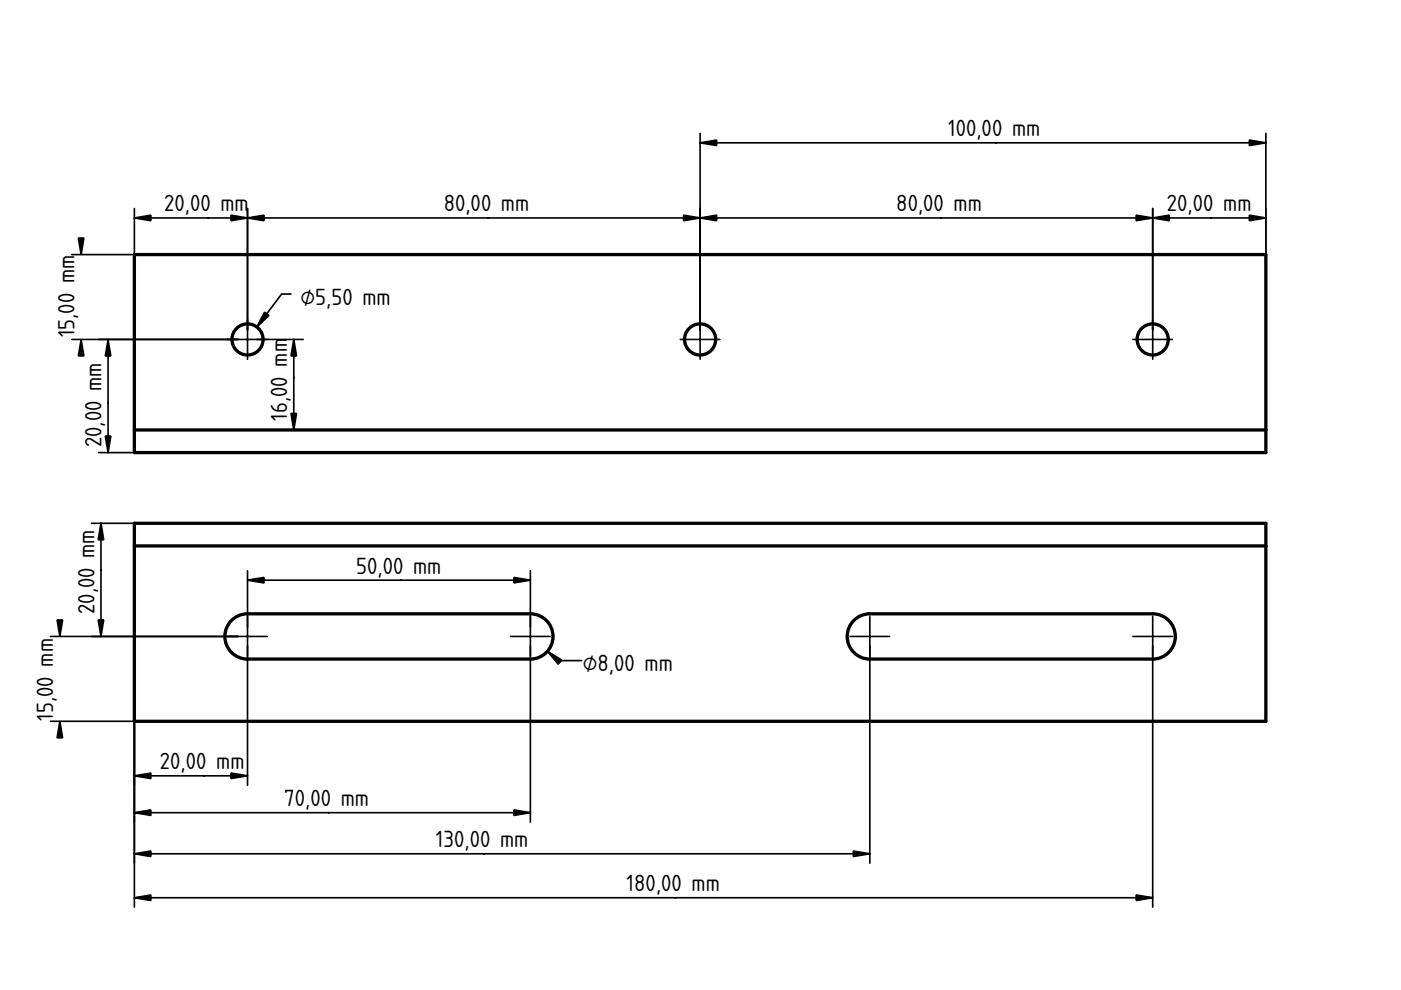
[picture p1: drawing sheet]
<svg xmlns="http://www.w3.org/2000/svg" width="297mm" height="210mm" viewBox="0 0 297 210" stroke-linecap="round" stroke-linejoin="round" font-family="sans-serif">
<path d="M148.4 75h.1" fill="none" stroke="#000" stroke-width=".21"/>
<path d="M28.5 54h239.9v37.2h-239.9z" fill-rule="evenodd" fill="#fff"/>
<path d="M148.4 75h.1" fill="none" stroke="#000" stroke-width=".21"/>
<g fill="#fff">
<path d="M28.5 91.2h239.9v4.8h-239.9z" fill-rule="evenodd"/>
<circle cx="244.4" cy="72" r="3.3"/>
<circle cx="52.5" cy="72" r="3.3"/>
<circle cx="148.4" cy="72" r="3.3"/>
</g>
<path d="M148.4 75h.1" fill="none" stroke="#000" stroke-width=".21"/>
<g fill="none" stroke="#000" stroke-width=".7">
<path d="M28.5 54h239.9v42h-239.9zM28.5 91.2h239.9"/>
<circle cx="52.5" cy="72" r="3.3"/>
<circle cx="148.4" cy="72" r="3.3"/>
<circle cx="244.4" cy="72" r="3.3"/>
</g>
<g fill="#000" stroke="#000" stroke-width=".35">
<path d="M148.4 30.3l3.5-.6v1.2zM264.9 29.7l3.5 .6-3.5 .6zM16.6 50.5h1.2l-.6 3.5zM28.5 46.2l3.5-.6v1.2zM49 45.6l3.5 .6-3.5 .6zM52.5 46.2l3.5-.6v1.2zM144.9 45.6l3.5 .6-3.5 .6zM148.4 46.2l3.5-.6v1.2zM240.9 45.6l3.5 .6-3.5 .6zM244.4 46.2l3.5-.6v1.2zM264.9 45.6l3.5 .6-3.5 .6zM17.2 72l.6 3.5h-1.2z"/>
<path d="M22.9 72l.6 3.5h-1.2zM56.1 66.2l.9 .7-2.5 2.4zM62.3 72l.6 3.5h-1.2zM22.3 92.5h1.2l-.6 3.5zM61.7 87.7h1.2l-.6 3.5z"/>
<path d="M52.5 67.8v8.4zM48.3 72h8.4z" fill-rule="evenodd"/>
<path d="M244.4 67.8v8.4zM240.2 72h8.4z" fill-rule="evenodd"/>
</g>
<path d="M148.4 67.8v8.4zM144.2 72h8.4z" fill-rule="evenodd" fill="#080808" stroke="#080808" stroke-width=".35"/>
<g fill="none" stroke="#000" stroke-width=".35">
<path d="M148.4 28.3v41.7M148.4 30.3h120M268.4 28.3v41.7M15.2 54h35.3M28.5 44.2v25.8M28.5 46.2h239.9M52.5 44.2v25.8M244.4 44.2v25.8M15.2 72h35.3M22.9 72v24M54.5 72h9.8M61.7 62.3h-2l-5.2 7"/>
<path d="M62.3 72v19.2M20.9 96h29.6M54.5 91.2h9.8"/>
</g>
<path d="M28.5 111h239.9v41.9h-239.9z" fill-rule="evenodd" fill="#fff"/>
<path d="M148.4 131.9h.1" fill="none" stroke="#000" stroke-width=".21"/>
<path d="M28.5 115.8h239.9v37.1h-239.9z" fill-rule="evenodd" fill="#fff"/>
<path d="M148.4 131.9h.1" fill="none" stroke="#000" stroke-width=".21"/>
<g fill="#fff">
<path d="M28.5 111h239.9v4.8h-239.9z" fill-rule="evenodd"/>
<path d="M48.8 131.9a4.8 4.8 0 0 1 3.7-1.8h60a4.8 4.8 0 0 1 4.7 4.8 4.8 4.8 0 0 1-4.7 4.8h-60a4.8 4.8 0 0 1-4.4-2.7 4.8 4.8 0 0 1 .7-5.1z" fill-rule="evenodd"/>
<path d="M180.8 131.9a4.8 4.8 0 0 1 3.6-1.8h60a4.8 4.8 0 0 1 4.8 4.8 4.8 4.8 0 0 1-4.8 4.8h-60a4.8 4.8 0 0 1-4.3-2.7 4.8 4.8 0 0 1 .7-5.1z" fill-rule="evenodd"/>
</g>
<path d="M28.5 111h239.9v41.9h-239.9zM28.5 115.8h239.9M48.8 131.9a4.8 4.8 0 0 1 3.7-1.8h60a4.8 4.8 0 0 1 4.7 4.8 4.8 4.8 0 0 1-4.7 4.8h-60a4.8 4.8 0 0 1-4.4-2.7 4.8 4.8 0 0 1 .7-5.1zM181.3 131.3a4.8 4.8 0 0 1 3.1-1.2h60a4.8 4.8 0 0 1 4.8 4.8 4.8 4.8 0 0 1-4.8 4.8h-60a4.8 4.8 0 0 1-4.5-3.1 4.8 4.8 0 0 1 1.4-5.3z" fill="none" stroke="#000" stroke-width=".7"/>
<g fill="#000" stroke="#000" stroke-width=".35">
<path d="M21.4 111l.6 3.5h-1.2zM12.1 131.4h1.2l-.6 3.5zM20.8 131.4h1.2l-.6 3.5zM52.5 123l3.5-.6v1.2zM109 122.4l3.5 .6-3.5 .6zM116.1 138.1l3 1.8-.8 .9zM12.7 152.9l.6 3.5h-1.2zM28.5 164.5l3.5-.6v1.2zM28.5 172.3l3.5-.6v1.2zM49 163.9l3.5 .6-3.5 .6zM109 171.7l3.5 .6-3.5 .6zM28.5 181l3.5-.6v1.2z"/>
<path d="M28.5 190.3l3.5-.5v1.1zM180.9 180.4l3.5 .6-3.5 .6zM240.9 189.8l3.5 .5-3.5 .6z"/>
<path d="M52.5 130.7v8.4zM48.3 134.9h8.4z" fill-rule="evenodd"/>
<path d="M112.5 130.7v8.4zM108.3 134.9h8.3z" fill-rule="evenodd"/>
<path d="M184.4 130.7v8.4zM180.2 134.9h8.4z" fill-rule="evenodd"/>
<path d="M244.4 130.7v8.4zM240.2 134.9h8.4z" fill-rule="evenodd"/>
</g>
<path d="M148.4 131.9h.1" fill="none" stroke="#000" stroke-width=".21"/>
<g fill="none" stroke="#000" stroke-width=".35">
<path d="M19.4 111h31.1M21.4 111v23.9M10.7 134.9h39.8M28.5 136.9v55.4M52.5 121v11.9M52.5 136.9v29.6M52.5 123h60M112.5 121v11.9M112.5 136.9v37.4M116.1 138.1l2.2 2h5M184.4 136.9v46.1M244.4 136.9v55.4"/>
<path d="M10.7 152.9h39.8M28.5 164.5h24M28.5 172.3h84M28.5 181h155.9M28.5 190.3h215.9"/>
</g>
<g font-size="4.7">
<text x="201" y="28.9">100,00 mm</text>
<text x="34.8" y="44.8">20,00 mm</text>
<text x="94.1" y="44.8">80,00 mm</text>
<text x="190" y="44.8">80,00 mm</text>
<text x="247.4" y="44.8">20,00 mm</text>
<text x="63.7" y="64.6">⌀5,50 mm</text>
<text x="15.8" y="71.5" transform="rotate(-90 15.8 71.5)">15,00 mm</text>
<text x="60.9" y="89.2" transform="rotate(-90 60.9 89.2)">16,00 mm</text>
<text x="21.5" y="94.8" transform="rotate(-90 21.5 94.8)">20,00 mm</text>
<text x="75.5" y="121.6">50,00 mm</text>
<text x="20" y="130.2" transform="rotate(-90 20 130.2)">20,00 mm</text>
<text x="123.5" y="142.4">⌀8,00 mm</text>
<text x="11.3" y="152.8" transform="rotate(-90 11.3 152.8)">15,00 mm</text>
<text x="33.9" y="163.1">20,00 mm</text>
<text x="60.3" y="170.9">70,00 mm</text>
<text x="92.4" y="179.6">130,00 mm</text>
<text x="132.9" y="188.9">180,00 mm</text>
</g>
</svg>
